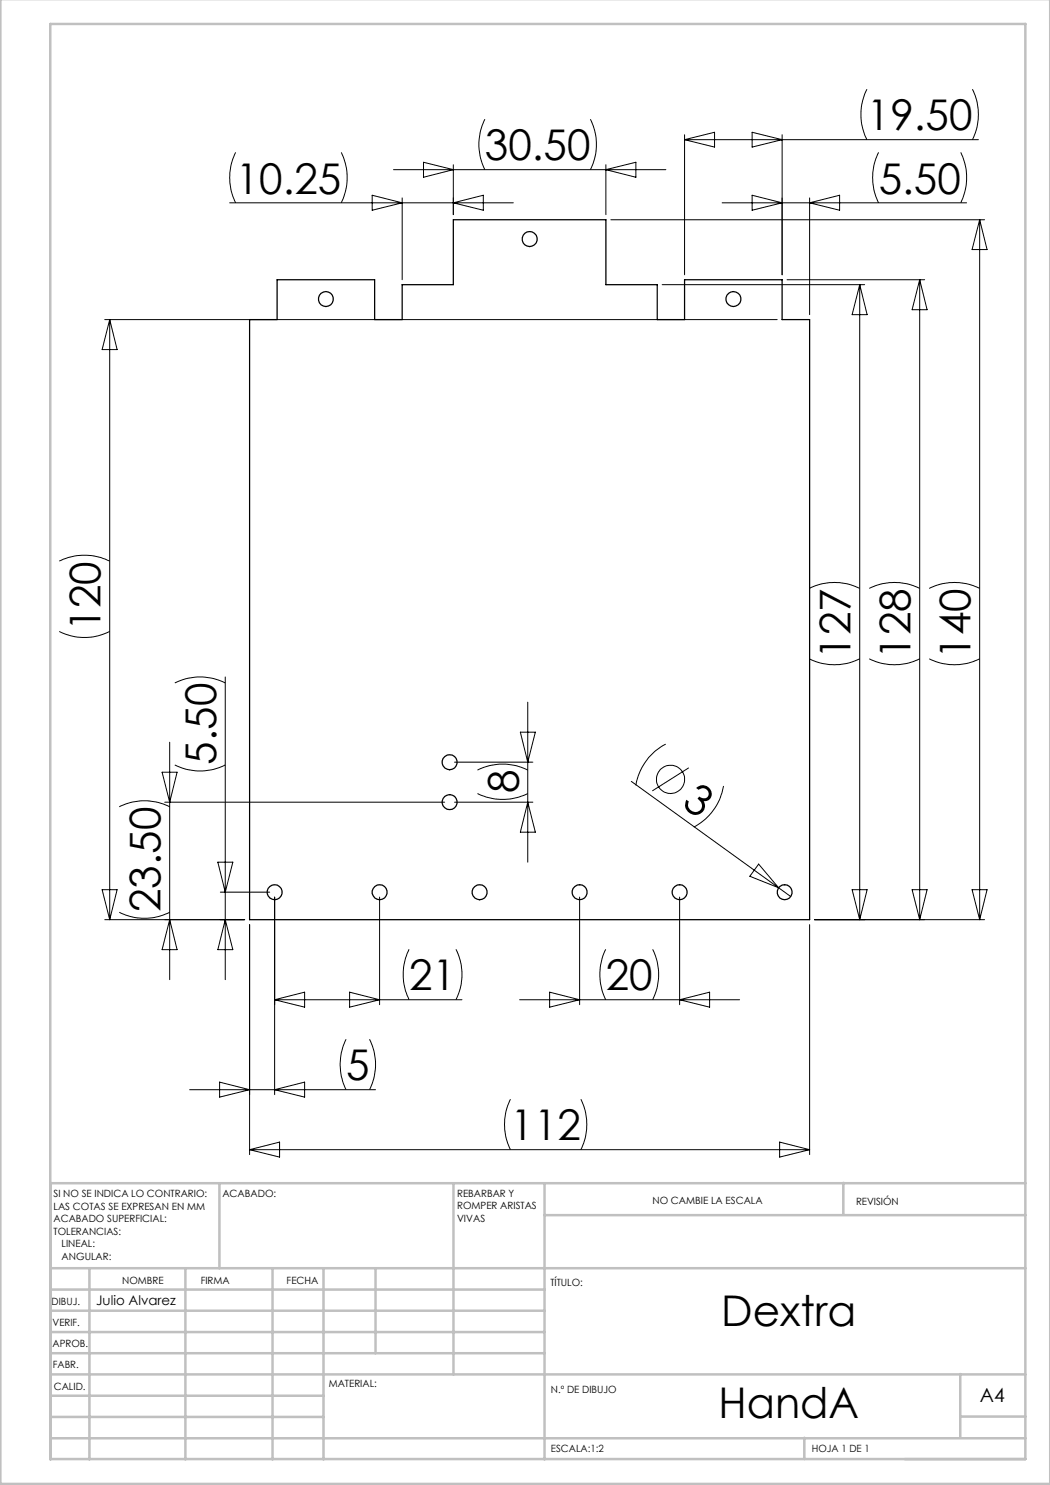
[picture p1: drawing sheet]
<svg xmlns="http://www.w3.org/2000/svg" width="210mm" height="297mm" viewBox="0 0 210 297" stroke-linecap="round" stroke-linejoin="round" font-family="sans-serif">
<g fill="none" stroke="#000" stroke-width=".2">
<path d="M173.4 17.8a11.2 11.2 0 0 0 0 10.1M194.5 17.8a11.2 11.2 0 0 1 0 10.1M47.1 30.5a11.2 11.2 0 0 0 0 10.1M68.3 30.5a11.5 11.5 0 0 1 0 10.1M74.4 39l6 1.6-6 1.4zM78.7 33.9h54.5M80.4 39.6v16.3M84.7 32.5l6 1.4-6 1.6zM90.7 32.9v10M97 23.8a11.2 11.2 0 0 0 0 10.1M118.1 23.8a11.2 11.2 0 0 1 0 10.1M121.2 32.9v10"/>
<path d="M121.2 33.9l6-1.4v3zM136.9 26.9v28.1M136.9 27.9h58.8M136.9 27.9l6-1.4v2.9zM150.4 26.5l6 1.4-6 1.5zM150.4 39l6 1.6-6 1.4zM156.4 26.9v28.1M161.9 39.6v23.3M175.7 30.5a11.2 11.2 0 0 0 0 10.1M192.2 30.5a11.5 11.5 0 0 1 0 10.1M45.9 40.6h56.8M90.7 40.6l6-1.6v3z"/>
<path d="M122.2 44h74.7M132.4 56.9h40.5M144.4 40.6h48.9M157.4 55.9h27.5M161.9 40.6l6-1.6v3zM171.9 56.9v127M171.9 56.9l1.5 6h-3zM183.9 55.9v128M183.9 55.9l1.5 6h-3zM195.9 44v139.9M195.9 44l1.5 5.9h-3zM21 63.9h134.4"/>
<path d="M21.9 63.9v120M21.9 63.9l1.5 6h-3zM11.9 112.2a11.5 11.5 0 0 1 10 0M161.9 117.7a11.2 11.2 0 0 1 10 0M173.8 117.7a11.2 11.2 0 0 1 10.1 0M185.8 117.7a11.2 11.2 0 0 1 10.1 0M11.9 126.3a11.2 11.2 0 0 0 10 0M35 136.6a11.2 11.2 0 0 1 10 0M45 135.4v60.5M161.9 131.8a11.2 11.2 0 0 0 10 0M173.8 131.8a11.2 11.2 0 0 0 10.1 0M185.8 131.8a11.2 11.2 0 0 0 10.1 0"/>
<path d="M32.4 154.4h3l-1.5 6zM33.9 148.4v47.5M35 153a11.2 11.2 0 0 0 10 0M90.9 152.4h15.7M95.5 158.7a11.4 11.4 0 0 0 10.1 0M95.5 154a11.1 11.1 0 0 1 10.1 0M104.1 146.4h3l-1.5 6zM105.6 140.4v32M126.3 156.3l29.4 21.2M133.1 148.8a11.4 11.4 0 0 0-5.9 8.3M137.8 153.6l-7.3 4.6M144.7 157.2a11.4 11.4 0 0 1-6 8.2"/>
<path d="M20.4 177.9h3l-1.5 6zM23.8 161.4a11.2 11.2 0 0 1 10.1 0M32.9 160.4h56M43.6 172.4h3l-1.6 6zM44.1 178.4h9.8M54.9 179.4v39.5M75.9 179.4v21.5M90.9 160.4h15.7M105.6 160.4l1.5 6h-3zM115.9 179.4v21.5M135.9 179.4v21.5M151.7 172.8l4 4.7-5.7-2.2z"/>
<path d="M155.7 177.5l2.5 1.8M170.4 177.9h3l-1.5 6zM182.4 177.9h3l-1.5 6zM194.4 177.9h3l-1.5 6zM21 183.9h27.9M23.8 182.5a11.2 11.2 0 0 0 10.1 0M33.9 183.9l1.5 6h-3zM45 183.9l1.6 6h-3zM49.9 184.9v46M54.9 200l6-1.6v3zM54.9 200h37.5M69.9 198.4l6 1.6-6 1.4z"/>
<path d="M81.8 189.9a11.5 11.5 0 0 0 0 10.1M91.2 189.9a11.2 11.2 0 0 1 0 10.1M103.9 200h44M109.9 198.4l6 1.6-6 1.4zM121.1 189.9a11.5 11.5 0 0 0 0 10.1M130.5 189.9a11.2 11.2 0 0 1 0 10.1M135.9 200l6-1.6v3zM161.9 184.9v46M162.9 183.9h34M37.9 217.9h37.2M43.9 216.4l6 1.5-6 1.5zM54.9 217.9l6-1.5v3z"/>
<path d="M69.2 207.9a11.2 11.2 0 0 0 0 10M73.9 207.9a11.2 11.2 0 0 1 0 10M102.1 219.8a11.2 11.2 0 0 0 0 10.1M116.2 219.8a11.2 11.2 0 0 1 0 10.1M49.9 229.9h112M49.9 229.9l6-1.5v3zM155.9 228.4l6 1.5-6 1.5z"/>
<circle cx="134.1" cy="155.8" r="2.82"/>
</g>
<g fill="none" stroke="#c0c0c0" stroke-width=".5">
<path d="M.1 -.1v296.9h209.9v-296.9M10.1 4.8h195v287h-195zM43.9 236.6v17M90.7 236.6v38.3M108.9 236.6v55.3M168.7 236.6v6.3M205.1 236.6h-195v55.3M10.1 253.6h195M10.1 257.9h98.8M17.9 253.6v38.3M37.1 253.6v38.3M54.5 253.6v38.3"/>
<path d="M64.7 253.6v38.3M75.1 253.6v17M108.9 243h96.2M10.1 270.6h98.8M10.1 266.4h98.8M10.1 262.1h98.8M10.1 279.1h54.6M10.1 274.9h195M192.1 274.8v12.7M10.1 287.7h195M10.1 283.4h54.6M160.9 287.5v4.3"/>
<path d="M192.1 283.3h13"/>
</g>
<g fill="none" stroke="#000" stroke-width=".25">
<path d="M55.4 55.9h19.5v8h5.5v-7h10.3v-12.9h30.5v12.9h10.2v7h5.5v-8h19.5v8h5.5v120h-112v-120h5.5z"/>
<circle cx="65.2" cy="59.8" r="1.5"/>
<circle cx="105.9" cy="47.8" r="1.51"/>
<circle cx="146.7" cy="59.8" r="1.51"/>
<circle cx="89.9" cy="152.4" r="1.51"/>
<circle cx="54.9" cy="178.4" r="1.51"/>
<circle cx="75.9" cy="178.5" r="1.5"/>
<circle cx="89.9" cy="160.4" r="1.51"/>
<circle cx="95.9" cy="178.4" r="1.51"/>
<circle cx="115.9" cy="178.4" r="1.49"/>
<circle cx="135.9" cy="178.4" r="1.49"/>
<circle cx="156.9" cy="178.4" r="1.48"/>
</g>
<g font-size="8.5">
<text x="173.4" y="26.1">19.50</text>
<text x="97" y="32.1">30.50</text>
<text x="47.2" y="38.7">10.25</text>
<text x="175.7" y="38.7">5.50</text>
<text x="20.1" y="126.3" transform="rotate(-90 20.1 126.3)">120</text>
<text x="170.1" y="131.7" transform="rotate(-90 170.1 131.7)">127</text>
<text x="182.1" y="131.7" transform="rotate(-90 182.1 131.7)">128</text>
<text x="194.1" y="131.7" transform="rotate(-90 194.1 131.7)">140</text>
<text x="43.2" y="153" transform="rotate(-90 43.2 153)">5.50</text>
<text x="103.7" y="158.7" transform="rotate(-90 103.7 158.7)">8</text>
<text x="136.1" y="161.1" transform="rotate(36 136.1 161.1)">3</text>
<text x="32.1" y="182.5" transform="rotate(-90 32.1 182.5)">23.50</text>
<text x="81.8" y="198.1">21</text>
<text x="121.2" y="198.1">20</text>
<text x="69.2" y="216.1">5</text>
<text x="102.1" y="228.1">112</text>
<text x="144.2" y="265.2">Dextra</text>
<text x="143.7" y="283.5">HandA</text>
</g>
<text font-size="3.9" x="196" y="280.4">A4</text>
<text font-size="2.7" x="19.2" y="261">Julio Alvarez</text>
<g font-size="2">
<text x="10.7" y="239.5">SI NO SE INDICA LO CONTRARIO:</text>
<text x="44.5" y="239.5">ACABADO:</text>
<text x="91.4" y="239.4">REBARBAR Y</text>
<text x="10.7" y="242">LAS COTAS SE EXPRESAN EN MM</text>
<text x="10.7" y="244.5">ACABADO SUPERFICIAL:</text>
<text x="91.4" y="241.9">ROMPER ARISTAS</text>
<text x="91.4" y="244.4">VIVAS</text>
<text x="130.5" y="240.8">NO CAMBIE LA ESCALA</text>
<text x="171.2" y="241">REVISIÓN</text>
<text x="10.7" y="247">TOLERANCIAS:</text>
<text x="12.3" y="249.5">LINEAL:</text>
<text x="12.3" y="252">ANGULAR:</text>
<text x="24.4" y="256.9">NOMBRE</text>
<text x="40.1" y="256.8">FIRMA</text>
<text x="57.3" y="256.8">FECHA</text>
<text x="110.1" y="257.1">TÍTULO:</text>
<text x="10.3" y="260.9">DIBUJ.</text>
<text x="10.5" y="269.3">APROB.</text>
<text x="10.5" y="265.2">VERIF.</text>
<text x="10.6" y="273.6">FABR.</text>
<text x="10.8" y="278">CALID.</text>
<text x="65.8" y="277.4">MATERIAL:</text>
<text x="110.2" y="278.5">N.º DE DIBUJO</text>
<text x="110.2" y="290.5">ESCALA:1:2</text>
<text x="162.4" y="290.4">HOJA 1 DE 1</text>
</g>
</svg>
